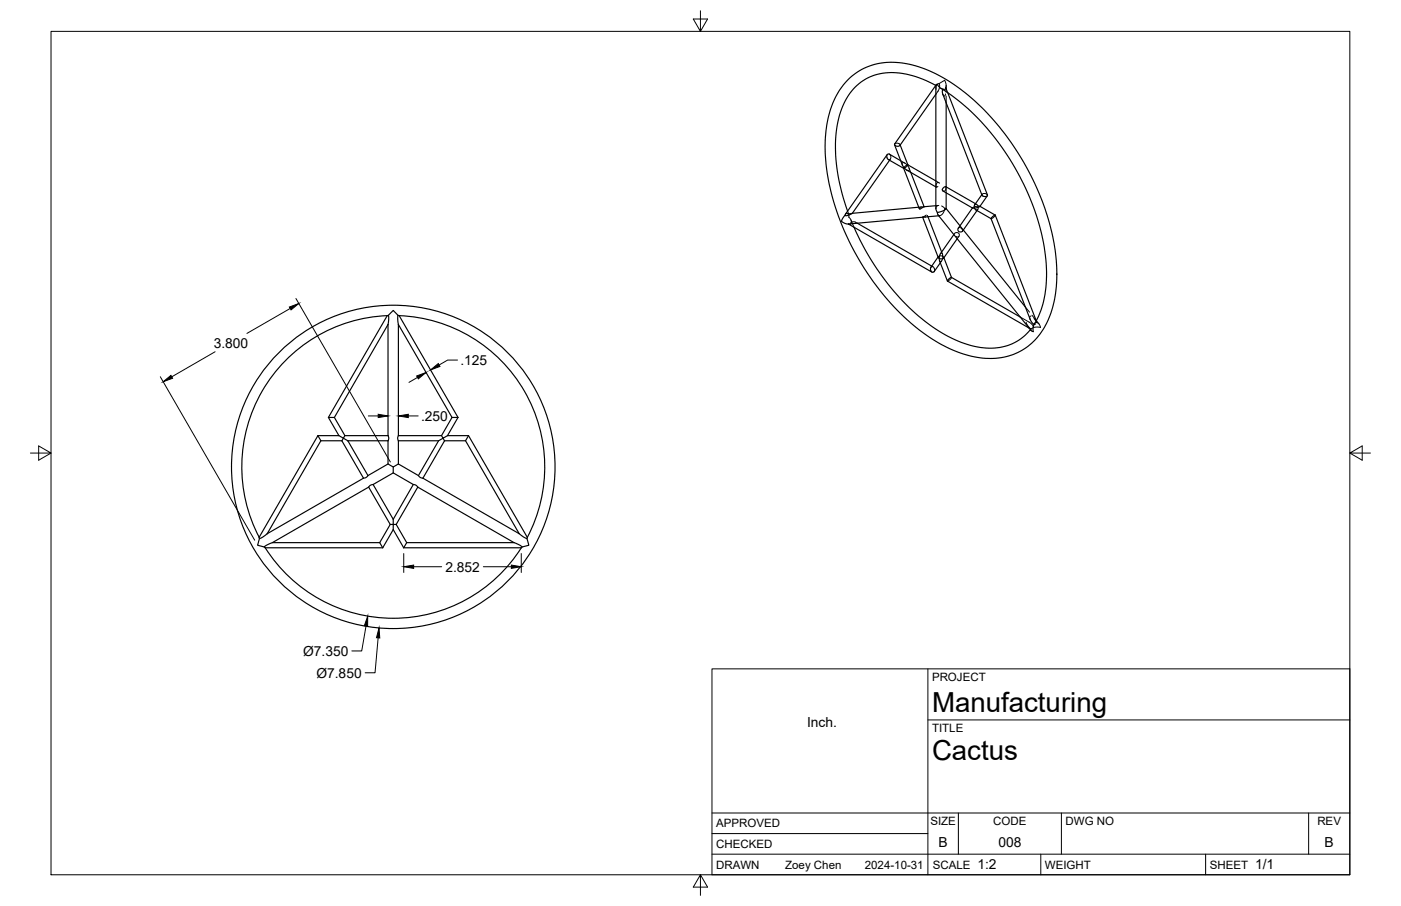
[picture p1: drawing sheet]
<svg xmlns="http://www.w3.org/2000/svg" width="432mm" height="279mm" viewBox="0 0 432 279" stroke-linecap="round" stroke-linejoin="round" font-family="sans-serif">
<!-- layer: Visible -->
<g fill="none" stroke="#000" stroke-width=".36">
<path d="M261.5 24.4a20 20 0 0 1 19.8-4.3 52.7 52.7 0 0 1 25.3 17.3 78.5 78.5 0 0 1 19 44.1 32.1 32.1 0 0 1-5.5 22.1 19.5 19.5 0 0 1-20.5 6.3 51.1 51.1 0 0 1-25.4-16.7 78.1 78.1 0 0 1-19.9-46 31.7 31.7 0 0 1 5.6-21zM288.4 26.3l-12.6 18.1a.93 .93 0 0 0 .6 .7 .93 .93 0 0 0 1-.2M288.4 26.4l.5-.3 .5 .7a75.2 75.2 0 0 1 30.9 42.6 44.5 44.5 0 0 1 .5 26.4l-2.1 4.2M288.4 26.4a24.5 24.5 0 0 0-18.8-3.3 17 17 0 0 0-10.9 12.4 47.9 47.9 0 0 0 1.6 26.9l.9 2.7M288.4 29.1l-11.1 15.8M288.4 26.4v37.9M290.6 27.6l-.2 .8 .2 .7M291.6 31.7v25.9M292.1 28.6l12.2 31.5a.94 .94 0 0 1-1.6 .1l-12.1-31.1M273.4 47.7l-13 18.7M274.1 47.5l3.5 2.1M274.1 47.5a.87 .87 0 0 0-.8 .7 .87 .87 0 0 0 .5 1l4.7 2.7 4.8 12.4a1.02 1.02 0 0 0 1.3-.5h.2"/>
<path d="M274.2 49.4l-11.5 16.4M275.7 44.7l2.9 7M277.5 44.7l2.3 6.1 8.6 5M278.6 51.7l.9 .7 8.9 5.2M278.6 51.7l-.1 .2M279.8 50.8l-1.2 .9M280.7 53.2l4.1 10.6M291.6 59.5v4.8M260.4 66.4l-.5 .6a.98 .98 0 0 0-.5 1.1 .98 .98 0 0 0 1 .8l1.1 .2M261.5 69.1h.1M261.5 69.1l25.7 14.8M262.7 65.8l-1.6 .7-.7-.1"/>
<path d="M263.2 70.1a73.2 73.2 0 0 0 26 31.9 27.9 27.9 0 0 0 19 5.1 15 15 0 0 0 9.4-5.4M264.2 68.8l23 13.3M283.2 63.9l-20.5 1.9M284.4 67l-22.9 2.1M284.4 67l4.8 12.4M286 66.8l4.2 10.9M288.4 63.4l-3.6 .4M288.5 64.3l.4 1.2M288.9 65.5l.2 .8 28.7 35.6 .7 .4-.1-1.2 .3-1.1M289.1 79.3l-2.2 3.1a.84 .84 0 0 0-.1 1.1 .84 .84 0 0 0 1.1 .3M289.2 79.4l.3 .3M289.3 66.5l-4.9 .5"/>
<path d="M289.5 79.7l.1 .7M290.8 79.6l-.6 .2-.7-.1M290.9 79.5l2.4 6.1M291.6 64.3l4.3 5.3M291.6 64.3l-1 .7-1.7 .5M294 72.3l-4.2 6-.3 1.4M295 73.6l-4.2 6M296.9 70.9l19.1 23.8M299.7 64.1l-4.3 6.3a.79 .79 0 0 0 .2 1 .79 .79 0 0 0 1.1-.1l4.4-6.4M300.3 64.2l.4 .5M300.4 63.2l-.1 1M300.7 62.8l-9.4-5.2a.81 .81 0 0 0-.8 .5 .81 .81 0 0 0 .2 .8l9.1 5.3h.5"/>
<path d="M300.7 64.7l4.8 2.7 12 31.1 .7 1.1 .5 .4M302 63.7l-1.7 .5M302 63.6l4.7 2.7M302.6 60l-2.2 3.2M304.3 60.4l-2.3 3.3M306.7 66.4l12.7 32.5M306.8 66.3l-.8 .5-.5 .6M119.4 97.3a46.7 46.7 0 0 0-39.5 68.4M119.7 97.2l-.4 .2-18.1 31.3M122.7 97.2l.3 .2 18.2 31.3M123.1 97.3a46.7 46.7 0 0 1 39.4 68.4M289.6 80.4l2.4 6.3"/>
<path d="M289.8 81l-1.9 2.8M292 86.7l25.1 14.5M292 86.6l.5-.6 .8-.5 21.1 12.2M319.3 98.8l.1 .1M119.6 100.1l.2-1.7a1.5 1.5 0 0 1 .5-1.8l.9-.9 .7 .7a1.51 1.51 0 0 1 .7 2l.2 1.7M119.6 100.1v34.2M119.6 100.1l-16.5 28.6M122.8 100.1v34.2M122.8 100.1l16.5 28.6M98 134.3l.9 1.6M98 134.3l-18.1 31.4v.4M98 134.3h6.5"/>
<path d="M98.9 135.9l-16.5 28.7M98.9 135.9h6.5M101.2 128.7h1.9M101.2 128.7l3.3 5.6M103.1 128.7l3.2 5.6M104.5 134.3l1.3 .8-.4 .8M105.4 135.9l6.6 11.6M106.3 134.3l-.1 .2a.56 .56 0 0 0-.3 .6 .56 .56 0 0 0 .6 .4l.7 .4M106.3 134.3h13.3M107.2 135.9l6.2 10.8M107.2 135.9h12.4M119.6 134.3a1.47 1.47 0 0 1 0 1.6"/>
<path d="M119.6 135.9v7.2M122.8 134.3a1.47 1.47 0 0 0 0 1.6M122.8 135.9v7.2M122.8 134.3h13.3M122.8 135.9h12.4M135.2 135.9l.6-.3a.63 .63 0 0 1 .7-.4 .63 .63 0 0 1 .5 .7M135.2 135.9l-6.2 10.8M136.1 134.3l.4 .8 1.4-.8M137 135.9l-6.7 11.6M137 135.9h6.5M137.9 134.3h6.5M139.3 128.7h1.9"/>
<path d="M139.3 128.7l-3.2 5.6M141.2 128.7l-3.3 5.6M143.5 135.9l16.5 28.7M144.4 134.3l-.9 1.6M144.4 134.3l18.1 31.4M112 147.5l-29.6 17.1M113.4 146.7l-.6 .6-.8 .2M113.6 150.2l-29.7 17.1M113.6 150.2l6.7 11.5M115 149.4l-.8 .2-.6 .6M115 149.4l6.2 10.7M119.6 143.1l1.6 .9"/>
<path d="M119.6 143.1l-6.2 3.6M121.2 145.8l6.2 3.6M121.2 145.8l-6.2 3.6M122.8 143.1l-.1 .1a1.97 1.97 0 0 0-1.5 2.6M122.8 143.1l6.2 3.6M127.4 149.4l.8 .2 .6 .6M127.4 149.4l-6.2 10.7M128.8 150.2l29.6 17.1M128.8 150.2l-6.7 11.5M129 146.7l.6 .6 .7 .2M130.3 147.5l29.7 17.1M81.4 168.7l.3 .2"/>
<path d="M81.7 168.9h36.3M82.4 164.6l-1.4 1a1.49 1.49 0 0 0-1.3 1.3l-.3 1.2 .9 .3a1.47 1.47 0 0 0 2.1-.4l1.5-.7M83.9 167.3h33.1M117 167.3l1 1.6M120.3 161.7l-3.3 5.6M121.2 160.1v.9a.6 .6 0 0 1-.1 .7 .6 .6 0 0 1-.8 0M121.2 163.3l-3.2 5.6M121.2 163.3l3.2 5.6M122.1 161.7h-.9v1.6M122.1 161.7l3.2 5.6M124.4 168.9h36.3M125.3 167.3l-.9 1.6"/>
<path d="M125.3 167.3h33.1M160 164.6l1.4 1a1.77 1.77 0 0 1 1.4 2l.2 .5-.9 .3a1.55 1.55 0 0 1-2.1-.4l-1.6-.7M160.7 168.9a46.7 46.7 0 0 1-79 0M161 168.7l-.3 .2M162.5 165.7l-.1 .4"/>
<circle cx="121.2" cy="144" r="49.9"/>
</g>
<!-- layer: Hidden -->
<g fill="none" stroke="#000" stroke-width=".31">
<path d="M288.4 26.4h.1M288.6 26.3l-.2 .1M288.6 26.3l-.1 1.2M288.6 26.1l-.2 .2M289.1 28.1l-.7 1M289.4 25.8l1.2-.7a.5 .5 0 0 1 .6-.3 .5 .5 0 0 1 .3 .7v1.5M289.4 25.8l.2 1.1-.6 1.3M289.4 25.8l-.7 .2-.1 .3M290 27.2l.6 .3M290.6 27.5v.1M291.4 29l-.3 .6-.5-.5M291.5 27v.8"/>
<path d="M291.5 27l-.2 .5h-.7M291.5 27l.6 1.6M291.6 26.4v2M291.6 29.6v2.1M274.1 47.5a.87 .87 0 0 1 .5 1 .87 .87 0 0 1-.8 .7M274.4 49l-.2 .4M275.7 44.4a.94 .94 0 0 1 1-.3 .94 .94 0 0 1 .6 .8M277.4 44.6l.1 .1M277.6 49.6l1.3 .7M278.1 50.9a.5 .5 0 0 1 .1-.7 .5 .5 0 0 1 .7 .1l.4 .3a.62 .62 0 0 1 .3 .7 .62 .62 0 0 1-.6 .5l-.5 .1M278.5 51.9h.1M279.8 50.8l-.1 .3a1.04 1.04 0 0 1 .3 1.5l-.5-.1"/>
<path d="M279.8 50.8h.1M280.2 51.8l.5 1.4M288.4 55.8l1 .5M288.4 57.6l.2 .1M289.6 56.5l-.6-.2-.4 .4-.1 1 .6-.2M291.5 57.6l-.1 1-.3 .4-.4-.1M291.6 57.6v1.9M302.7 59.9l-.1 .1M261.2 65.1l.4 1M261.3 65.9l.4 .5a.78 .78 0 0 0 .4 1.1l.2 1.1M261.3 65.9l-.4-.1-.3 .2M262.3 67.9l.9 2.2"/>
<path d="M262.3 68.6l1-.2 .9 .4M262.3 68.6l-.2 .6-.6-.1M262.6 65.8l-1.3 .1M284.1 63.8l-.9 .1M284.4 67h.1M284.8 63.8l-1.1 .1-.4 .4M285.3 66.9h-.2M285.5 66.3l-1.1 .7M285.8 66.4l.2 .4M289.1 63.4l-.6 .4-.1 .5M289.2 79.1l-.1 .2M289.3 63.4h-.9"/>
<path d="M289.6 66.5h-.3M289.8 78.3a.38 .38 0 0 1 .5-.2 .38 .38 0 0 1 .2 .5l.1 .5-1-.2-.3 .2-.1 .3M290.2 63.5l.9 .7M290.2 77.7l.3 .7M290.8 79.6l-.2-.5-.1 .5a.9 .9 0 0 1-.8 1l-.1-.2M290.9 79.3v.2M291.6 64.3l-.5-.1a1.89 1.89 0 0 1-1.8 2.2l-.2-.1M294.2 72l-.2 .3M294.3 71.9l.8-.2 .6 .5-.3 .8-.7-.1M295.4 70.4l.3-.2 .5 .1 .5 .6v.4M295.6 72.9l-.6 .7M295.9 69.6l1 1.3"/>
<path d="M299.8 64.1h-.1M300.4 63.2a.61 .61 0 0 1 .6-.2 .61 .61 0 0 1 .4 .6M300.7 62.8l.4 .3M301.4 64.6l-.3 .3M301.4 63.6l-1.2 .2-.4 .4M301.4 63.6l.1 .3a.61 .61 0 0 1-.1 .7 .61 .61 0 0 1-.7 .1M301.4 63.6l.6 .1M302 63.6h.1M304.3 60.1a.96 .96 0 0 0-1.6 .1M306.7 66.4l-.4 .6-.8 .5M286.9 82.4a.85 .85 0 0 1 1.1 .3 .85 .85 0 0 1-.1 1.1M287.2 82.1l.4 .2"/>
<path d="M290.2 80.5l-.4 .5M293.3 85.6l-.4 .5-.9 .6M293.3 85.6h.1M314.4 97.7l3.3 2 .9 1.3M316 94.7l1.3 1.6M316.3 99.4l.5 1.1 .9 1M317.7 97.5l-.3 .2 .1 .8M318.1 97.2l1.2 1.6M318.7 98.3l.9 1.2M318.7 100h.1M319.4 98.9l.2 .5M319.4 98.9l.8 1"/>
<path d="M319.6 99.5l.6 .3 .3 .7a.3 .3 0 0 1 .1 .5 .3 .3 0 0 1-.5-.1l-1.5 .1M319.6 99.5l-.3-.1-.6 .6M317.1 101.2l.6 .3M317.7 101.5l.1 .4M317.7 101.5l-.1 .2M318.6 101l-.9 .5"/>
</g>
<!-- layer: Border -->
<path d="M15.7 9.7h400.3v260.1h-400.3zM215.9 3.3v6.4l-2.2-3.8h4.4l-2.2 3.8M9.4 139.7h6.3l-3.8-2.2v4.4l3.8-2.2M416 139.7l3.8 2.2v-4.4l-3.8 2.2h6.4M215.9 269.8l2.2 3.8h-4.4l2.2-3.8v6.3" fill="none" stroke="#000" stroke-width=".31"/>
<!-- layer: Titleblock -->
<path d="M219.4 206.3h196.6v63.5h-196.6zM286 206.3v63.5M286 222h130M219.4 257.1h66.6M219.4 250.7h196.6M295.4 250.7v12.7M327.1 250.7v12.7M403.3 250.7v12.7M219.4 263.4h196.6M320.8 263.4v6.4M371.6 263.4v6.4" fill="none" stroke="#000" stroke-width=".31"/>
<!-- layer: FD_Dimensions -->
<g fill="none" stroke="#000" stroke-width=".31">
<path d="M89.5 95.1l-13.4 7.7M91.2 92.1l29.1 50.4M49.4 116.2l29.1 50.4M66.3 108.5l-13.4 7.7M128.7 116.4l-2.7 1.5M141 111h-3l-2.7 1.6M113.5 128.3h3.1M125.8 128.3h3.1M124.4 170.7v5.9M127.5 174.8h8.6M149 174.8h8.6M160.7 170.7v5.9"/>
<path d="M112.8 193l-1.3 7.7h-3.1M116.5 196.7l-.9 10.8h-3.1"/>
</g>
<path d="M89.2 94.7l2.9-1.1-2.4 2zM50.3 117.7l2.4-1.9 .5 .8zM128.4 116l2.9-1.1-2.4 1.9zM132.7 114.1l2.4-2 .5 .9zM116.6 127.8l3 .5-3 .5zM122.8 128.3l3-.5v1zM124.4 174.8l3.1-.5v1zM157.6 174.3l3.1 .5-3.1 .5zM113.3 190v3.1l-1-.2zM116.8 193.7l.3 3h-1.1z" fill="#000" stroke="#000" stroke-width=".31"/>
<g font-size="8.5">
<text x="287.3" y="219.5">Manufacturing</text>
<text x="287.3" y="234.5">Cactus</text>
</g>
<g font-size="4.3">
<text x="65.9" y="107.2">3.800</text>
<text x="141.9" y="112.5">.125</text>
<text x="129.8" y="129.8">.250</text>
<text x="137.3" y="176.3">2.852</text>
<text x="93.4" y="202.2">Ø7.350</text>
<text x="97.5" y="208.9">Ø7.850</text>
<text x="248.7" y="224.3">Inch.</text>
<text x="289.3" y="261.2">B</text>
<text x="307.7" y="261.2">008</text>
<text x="408.2" y="261.2">B</text>
<text x="301.2" y="268.1">1:2</text>
<text x="386.8" y="268.1">1/1</text>
</g>
<g font-size="3.5">
<text x="287.3" y="210.1">PROJECT</text>
<text x="287.3" y="225.8">TITLE</text>
<text x="220.7" y="255.2">APPROVED</text>
<text x="286.7" y="254.5">SIZE</text>
<text x="306.1" y="254.5">CODE</text>
<text x="328.4" y="254.5">DWG NO</text>
<text x="406" y="254.5">REV</text>
<text x="220.7" y="261.5">CHECKED</text>
<text x="220.7" y="267.9">DRAWN</text>
<text x="242" y="267.9">Zoey Chen</text>
<text x="266.6" y="267.9">2024-10-31</text>
<text x="287.5" y="267.9">SCALE</text>
<text x="322.1" y="267.9">WEIGHT</text>
<text x="372.9" y="267.9">SHEET</text>
</g>
</svg>
